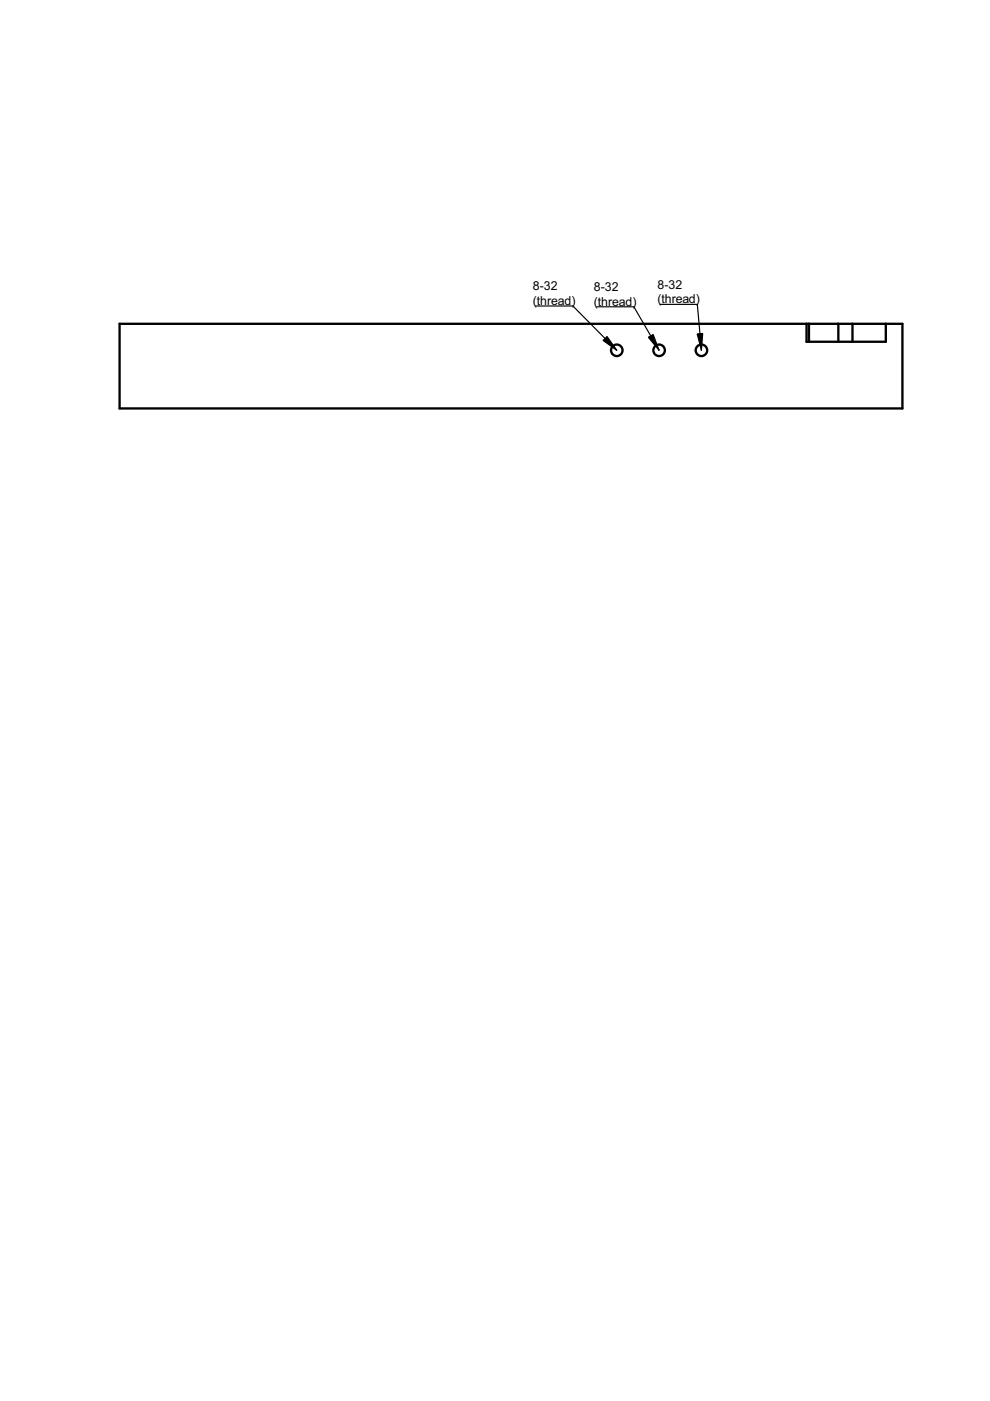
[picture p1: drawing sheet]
<svg xmlns="http://www.w3.org/2000/svg" width="210mm" height="297mm" viewBox="0 0 210 297" stroke-linecap="round" stroke-linejoin="round" font-family="sans-serif">
<g fill="none" stroke="#000" stroke-width=".49">
<path d="M25.4 68.7h165.9v17.9h-165.9zM171 68.7v3.8h16.8v-3.8M171.5 68.7v3.8M177.8 68.7v3.8M180.7 68.7v3.8"/>
<circle cx="130.8" cy="74.3" r="1.22"/>
<circle cx="139.7" cy="74.3" r="1.22"/>
<circle cx="148.7" cy="74.3" r="1.22"/>
</g>
<path d="M108.3 77.6h.1" fill="none" stroke="#000" stroke-width=".21"/>
<path d="M121.5 64.9l9.3 9.4" fill="none" stroke="#000" stroke-width=".25"/>
<path d="M127.9 72.2l.8-.9 2.1 3z" fill="#000" stroke="#000" stroke-width=".25"/>
<path d="M113.6 64.9h7.9z" fill="#fff" stroke="#000" stroke-width=".25"/>
<path d="M108.3 77.6h.1" fill="none" stroke="#000" stroke-width=".21"/>
<path d="M134.4 65l5.3 9.3" fill="none" stroke="#000" stroke-width=".25"/>
<path d="M137.5 71.5l1-.6 1.2 3.4z" fill="#000" stroke="#000" stroke-width=".25"/>
<path d="M126.5 65h7.9z" fill="#fff" stroke="#000" stroke-width=".25"/>
<path d="M108.3 77.6h.1" fill="none" stroke="#000" stroke-width=".21"/>
<path d="M147.8 64.5l.9 9.8" fill="none" stroke="#000" stroke-width=".25"/>
<path d="M147.8 70.8l1.2-.1-.3 3.6z" fill="#000" stroke="#000" stroke-width=".25"/>
<path d="M139.9 64.5h7.9z" fill="#fff" stroke="#000" stroke-width=".25"/>
<g font-size="2.6">
<text x="113" y="61.6">8-32</text>
<text x="113" y="64.6">(thread)</text>
<text x="125.9" y="61.7">8-32</text>
<text x="125.9" y="64.8">(thread)</text>
<text x="139.4" y="61.2">8-32</text>
<text x="139.4" y="64.3">(thread)</text>
</g>
</svg>
